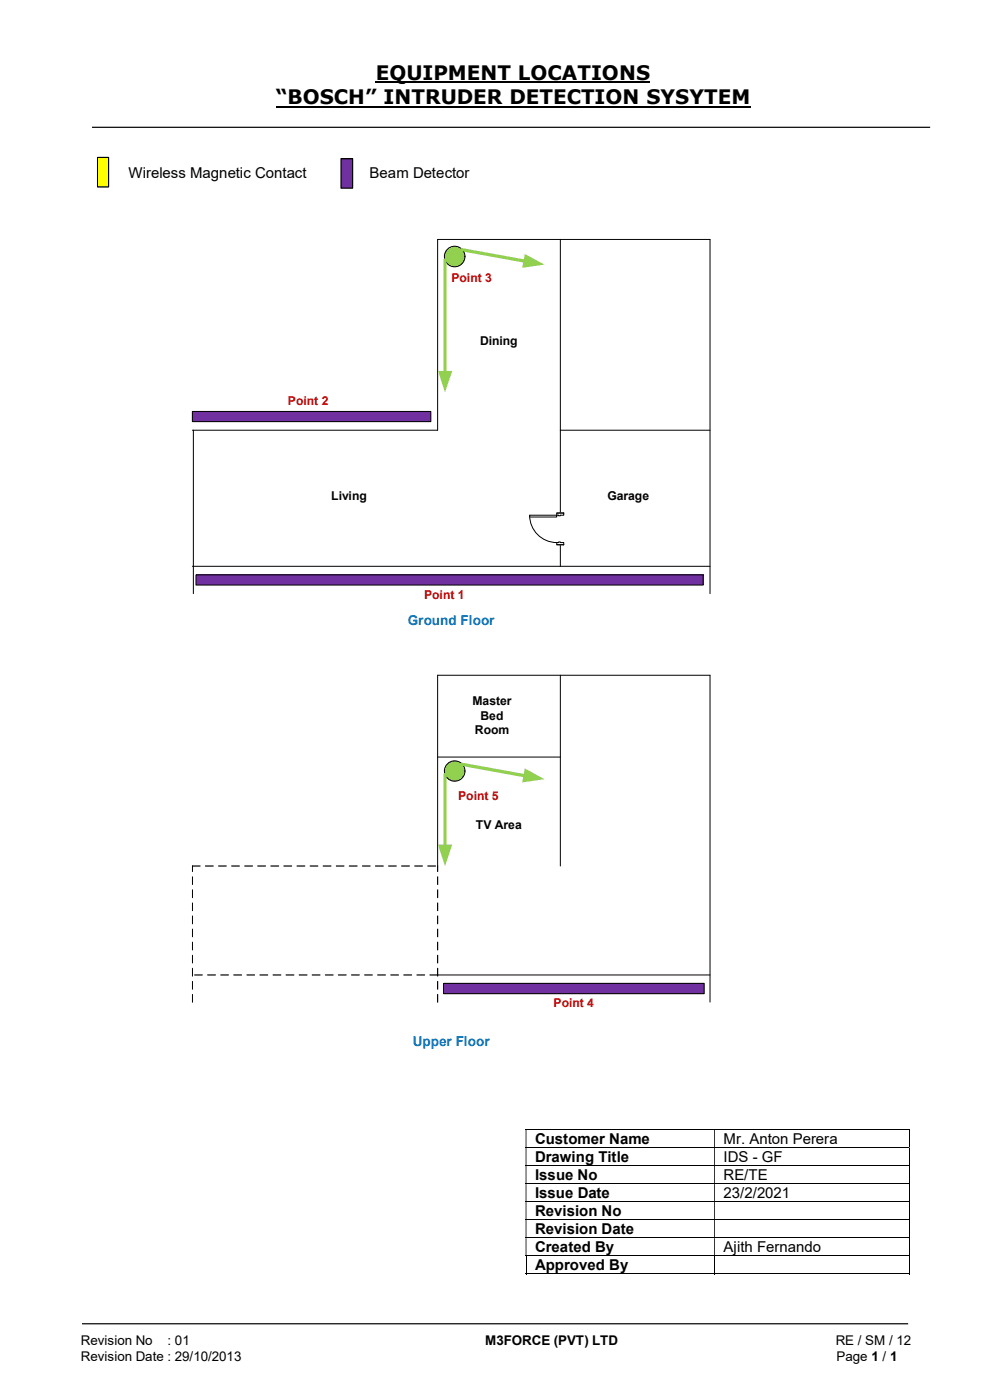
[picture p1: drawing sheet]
<svg xmlns="http://www.w3.org/2000/svg" width="210mm" height="297mm" viewBox="0 0 210 297" stroke-linecap="round" stroke-linejoin="round" font-family="sans-serif">
<path d="M79.7 17.5h58.2M58.5 22.6h100.7" fill="none" stroke="#000" stroke-width=".42"/>
<path d="M19.5 27h177.8M17.4 280.8h175.3" fill="none" stroke="#000" stroke-width=".25"/>
<g fill="none" stroke="#000" stroke-width=".21">
<path d="M111.5 239.6h81.3M192.9 239.7v3.7M111.5 243.5h81.3M111.5 247.3h81.3M111.5 251.1h81.3M111.5 254.9h81.3M111.5 258.7h81.3M192.9 243.5v3.7M192.9 247.4v3.6M192.9 251.2v3.6M192.9 255v3.7M192.9 258.8v3.7"/>
<path d="M111.5 262.6h81.3M111.5 266.4h81.3M111.5 270.3h40M111.6 266.5v3.8M151.6 266.5v3.8M151.7 270.3h41.1M192.9 262.7v3.6M192.9 266.5v3.8"/>
</g>
<g fill="#000">
<path d="M192.8 239.5h.2v.2h-.2zM111.5 239.7h.2v3.7h-.2zM151.5 239.7h.2v3.7h-.2z" fill-rule="evenodd"/>
<path d="M192.8 243.4h.2v.1h-.2zM111.5 243.5h.2v3.7h-.2zM151.5 243.5h.2v3.7h-.2z" fill-rule="evenodd"/>
<path d="M192.8 247.2h.2v.2h-.2zM111.5 247.4h.2v3.6h-.2zM151.5 247.4h.2v3.6h-.2z" fill-rule="evenodd"/>
<path d="M192.8 251h.2v.2h-.2zM111.5 251.2h.2v3.6h-.2zM151.5 251.2h.2v3.6h-.2z" fill-rule="evenodd"/>
<path d="M192.8 254.8h.2v.2h-.2zM111.5 255h.2v3.7h-.2zM151.5 255h.2v3.7h-.2z" fill-rule="evenodd"/>
<path d="M192.8 258.7h.2v.1h-.2zM111.5 258.8h.2v3.7h-.2zM151.5 258.8h.2v3.7h-.2z" fill-rule="evenodd"/>
<path d="M192.8 262.5h.2v.2h-.2zM111.5 262.7h.2v3.6h-.2zM151.5 262.7h.2v3.6h-.2z" fill-rule="evenodd"/>
</g>
<path d="M192.8 266.3h.2v.2h-.2zM192.8 270.2h.2v.1h-.2z" fill="#000"/>
<path d="M20.7 33.4h2.3v6.3h-2.3z" fill="#ff0"/>
<path d="M20.7 33.4h2.3v6.3h-2.3z" fill="none" stroke="#000" stroke-width=".25"/>
<path d="M72.3 33.7h2.5v6.2h-2.5z" fill="#7030a0"/>
<path d="M72.3 33.7h2.5v6.2h-2.5z" fill="none" stroke="#000" stroke-width=".25"/>
<path d="M91.1 206.7h1.7l.2 .1-.2 .2h-1.6zM88.4 206.7h1.7l.1 .1-.1 .2h-1.7zM85.6 206.7h1.7l.1 .1-.1 .2h-1.6zM82.8 206.7h1.7l.1 .1-.1 .2h-1.6zM80 206.7h1.7l.2 .1-.2 .2h-1.6zM77.3 206.7h1.7l.1 .1-.1 .2h-1.7zM74.5 206.7h1.7l.1 .1-.1 .2h-1.6zM71.7 206.7h1.7l.1 .1-.1 .2h-1.6zM69 206.7h1.7l.1 .1-.1 .2h-1.7zM66.2 206.7h1.7l.1 .1-.1 .2h-1.6zM63.4 206.7h1.7l.1 .1-.1 .2h-1.6zM60.6 206.7h1.7l.1 .1-.1 .2h-1.6zM57.9 206.7h1.7l.1 .1-.1 .2h-1.6zM55.1 206.7h1.7l.1 .1-.1 .2h-1.6zM52.3 206.7h1.7l.1 .1-.1 .2h-1.6zM49.5 206.7h1.7l.2 .1-.2 .2h-1.6zM46.8 206.7h1.7l.1 .1-.1 .2h-1.7zM44 206.7h1.7l.1 .1-.1 .2h-1.6zM41.2 206.7h1.7l.1 .1-.1 .2h-1.6z" fill="#000"/>
<path d="M118.9 50.8v69.3M40.8 91.3h52v-40.5h57.8v75.1M118.9 91.3h31.7M40.8 120.1h109.8M92.8 160.6h26.1" fill="none" stroke="#000" stroke-width=".21"/>
<path d="M41.6 122h107.6v2.1h-107.6z" fill="#7030a0"/>
<path d="M41 91.3v34.6M41.6 122h107.6v2.1h-107.6zM118.9 143.3v40.4M92.8 183.7v-40.4h57.8v69.3" fill="none" stroke="#000" stroke-width=".21"/>
<g fill="#000">
<path d="M40.8 183.6h1.7v.1v.2h-1.7zM43.5 183.6h1.7l.1 .1-.1 .2h-1.6zM46.3 183.6h1.7l.1 .1-.1 .2h-1.6zM49.1 183.6h1.7l.1 .1-.1 .2h-1.7zM51.8 183.6h1.8l.1 .1-.1 .2h-1.7zM54.6 183.6h1.7l.1 .1-.1 .2h-1.6zM57.4 183.6h1.7l.1 .1-.1 .2h-1.6zM60.2 183.6h1.6l.2 .1-.2 .2h-1.6zM62.9 183.6h1.7l.2 .1-.2 .2h-1.6zM65.7 183.6h1.7l.1 .1-.1 .2h-1.6zM68.5 183.6h1.7l.1 .1-.1 .2h-1.6zM71.3 183.6h1.7l.1 .1-.1 .2h-1.7zM74 183.6h1.7l.2 .1-.2 .2h-1.6zM76.8 183.6h1.7l.1 .1-.1 .2h-1.6zM79.6 183.6h1.7l.1 .1-.1 .2h-1.6zM82.4 183.6h1.7l.1 .1-.1 .2h-1.7zM85.1 183.6h1.7l.2 .1-.2 .2h-1.6zM87.9 183.6h1.7l.1 .1-.1 .2h-1.6zM90.7 183.6h1.7l.1 .1-.1 .2h-1.6z"/>
<path d="M40.8 210.9l.1 .1v1.6l-.1 .1zM40.8 208.1l.1 .1v1.6l-.1 .2zM40.8 205.4h.1v1.7l-.1 .1zM40.8 202.6l.1 .1v1.6l-.1 .1zM40.8 199.8l.1 .1v1.6l-.1 .1zM40.8 197l.1 .1v1.7h-.1zM40.8 194.3l.1 .1v1.6l-.1 .1zM40.8 191.5l.1 .1v1.6l-.1 .1zM40.8 188.7l.1 .1v1.6l-.1 .1zM40.8 186h.1v1.7h-.1zM40.8 183.6l.1 .1v1.2l-.1 .1z"/>
</g>
<path d="M40.8 87.3h50.6v2.2h-50.6z" fill="#7030a0"/>
<path d="M40.8 87.3h50.6v2.2h-50.6z" fill="none" stroke="#000" stroke-width=".21"/>
<circle cx="96.5" cy="54.4" r="2.18" fill="#92d050"/>
<circle cx="96.5" cy="54.4" r="2.18" fill="none" stroke="#000" stroke-width=".21"/>
<path d="M94.4 55.1v24" fill="none" stroke="#92d050" stroke-width=".68"/>
<path d="M92.9 78.7h3l-1.5 4.5z" fill="#92d050"/>
<path d="M97.9 53l13.5 2.4" fill="none" stroke="#92d050" stroke-width=".68"/>
<path d="M111.3 53.9l4.2 2.2-4.7 .7z" fill="#92d050"/>
<path d="M92.8 206.8h57.8" fill="none" stroke="#000" stroke-width=".21"/>
<path d="M92.8 210.9l.2 .1v1.6l-.2 .1-.1-.1zM92.8 208.1l.2 .1v1.6l-.2 .2-.1-.2zM92.8 205.4h.2v1.7l-.2 .1-.1-.1zM92.8 202.6l.2 .1v1.6l-.2 .1-.1-.1zM92.8 199.8l.2 .1v1.6l-.2 .1-.1-.1zM92.8 197l.2 .1v1.7h-.2h-.1zM92.8 194.3l.2 .1v1.6l-.2 .1-.1-.1zM92.8 191.5l.2 .1v1.6l-.2 .1-.1-.1zM92.8 188.7l.2 .1v1.6l-.2 .1-.1-.1zM92.8 186h.2v1.7h-.2h-.1zM92.8 183.6l.2 .1v1.2l-.2 .1-.1-.1z" fill="#000"/>
<path d="M94.1 208.6h55.3v2.2h-55.3z" fill="#7030a0"/>
<path d="M94.1 208.6h55.3v2.2h-55.3z" fill="none" stroke="#000" stroke-width=".21"/>
<circle cx="96.5" cy="163.6" r="2.17" fill="#92d050"/>
<circle cx="96.5" cy="163.6" r="2.17" fill="none" stroke="#000" stroke-width=".21"/>
<path d="M94.4 164.3v15.3" fill="none" stroke="#92d050" stroke-width=".68"/>
<path d="M92.9 179.2h3l-1.5 4.5z" fill="#92d050"/>
<path d="M97.9 162.1l13.5 2.5" fill="none" stroke="#92d050" stroke-width=".68"/>
<path d="M111.3 163l4.2 2.3-4.7 .7z" fill="#92d050"/>
<path d="M118.1 108.8h1.5v6.8h-1.5z" fill="#fff"/>
<path d="M118.1 108.8h1.5v6.8h-1.5z" fill="none" stroke="#fff" stroke-width=".21"/>
<path d="M118.1 108.8v.5h1.5v-.5zM118.1 115.1h1.5v.5h-1.5z" fill-rule="evenodd" fill="#fff"/>
<path d="M118.5 109.3h-.4v-.5h1.5v.5h-.7M118.5 115.1h-.4v.5h1.5v-.5h-.7" fill="none" stroke="#000" stroke-width=".21"/>
<path d="M118.5 109.3v.1h.4v-.1zM118.5 115h.4v.1h-.4z" fill-rule="evenodd" fill="#fff"/>
<path d="M112.4 109.3a5.8 5.8 0 0 0 5.7 5.8M118.1 108.8h1.5M118.1 115.6h1.5M118.5 109.3v.1h.4v-.1M118.5 115.1v-.1h.4v.1" fill="none" stroke="#000" stroke-width=".21"/>
<path d="M112.4 109.3h5.7v.4h-5.7z" fill="#fff"/>
<path d="M112.4 109.3h5.7v.4h-5.7z" fill="none" stroke="#000" stroke-width=".21"/>
<g font-size="4.2">
<text x="79.7" y="17">EQUIPMENT LOCATIONS</text>
<text x="58.5" y="22.1">“BOSCH” INTRUDER DETECTION SYSYTEM</text>
</g>
<g font-size="3.2">
<text x="27.3" y="37.7">Wireless Magnetic Contact</text>
<text x="78.4" y="37.7">Beam Detector</text>
<text x="113.5" y="242.7">Customer Name</text>
<text x="153.5" y="242.7">Mr. Anton Perera</text>
<text x="113.5" y="246.5">Drawing Title</text>
<text x="113.5" y="250.3">Issue No</text>
<text x="153.5" y="246.5">IDS - GF</text>
<text x="153.5" y="250.3">RE/TE</text>
<text x="113.5" y="254.2">Issue Date</text>
<text x="113.5" y="258">Revision No</text>
<text x="153.5" y="254.2">23/2/2021</text>
<text x="113.5" y="261.8">Revision Date</text>
<text x="113.5" y="265.6">Created By</text>
<text x="113.5" y="269.5">Approved By</text>
<text x="153.5" y="265.6">Ajith Fernando</text>
</g>
<g font-size="2.9" fill="#0070c0">
<text x="86.5" y="132.5">Ground Floor</text>
<text x="87.5" y="221.8">Upper Floor</text>
</g>
<g font-size="2.8">
<text x="17.1" y="285.4">Revision No</text>
<text x="35.5" y="285.4">: 01</text>
<text x="102.9" y="285.4">M3FORCE (PVT) LTD</text>
<text x="177.3" y="285.4">RE / SM / 12</text>
<text x="17.1" y="288.7">Revision Date : 29/10/2013</text>
<text x="177.5" y="288.7">Page 1 / 1</text>
</g>
<g font-size="2.6" fill="#c00000">
<text x="95.8" y="59.9">Point 3</text>
<text x="61.1" y="85.9">Point 2</text>
<text x="90" y="127">Point 1</text>
<text x="97.2" y="169.7">Point 5</text>
<text x="117.4" y="213.7">Point 4</text>
</g>
<g font-size="2.6">
<text x="101.9" y="73.2">Dining</text>
<text x="70.3" y="106.1">Living</text>
<text x="128.9" y="106.1">Garage</text>
<text x="100.2" y="149.6">Master</text>
<text x="100.8" y="155.8">Room</text>
<text x="101.9" y="152.7">Bed</text>
<text x="101" y="175.8">TV Area</text>
</g>
</svg>
